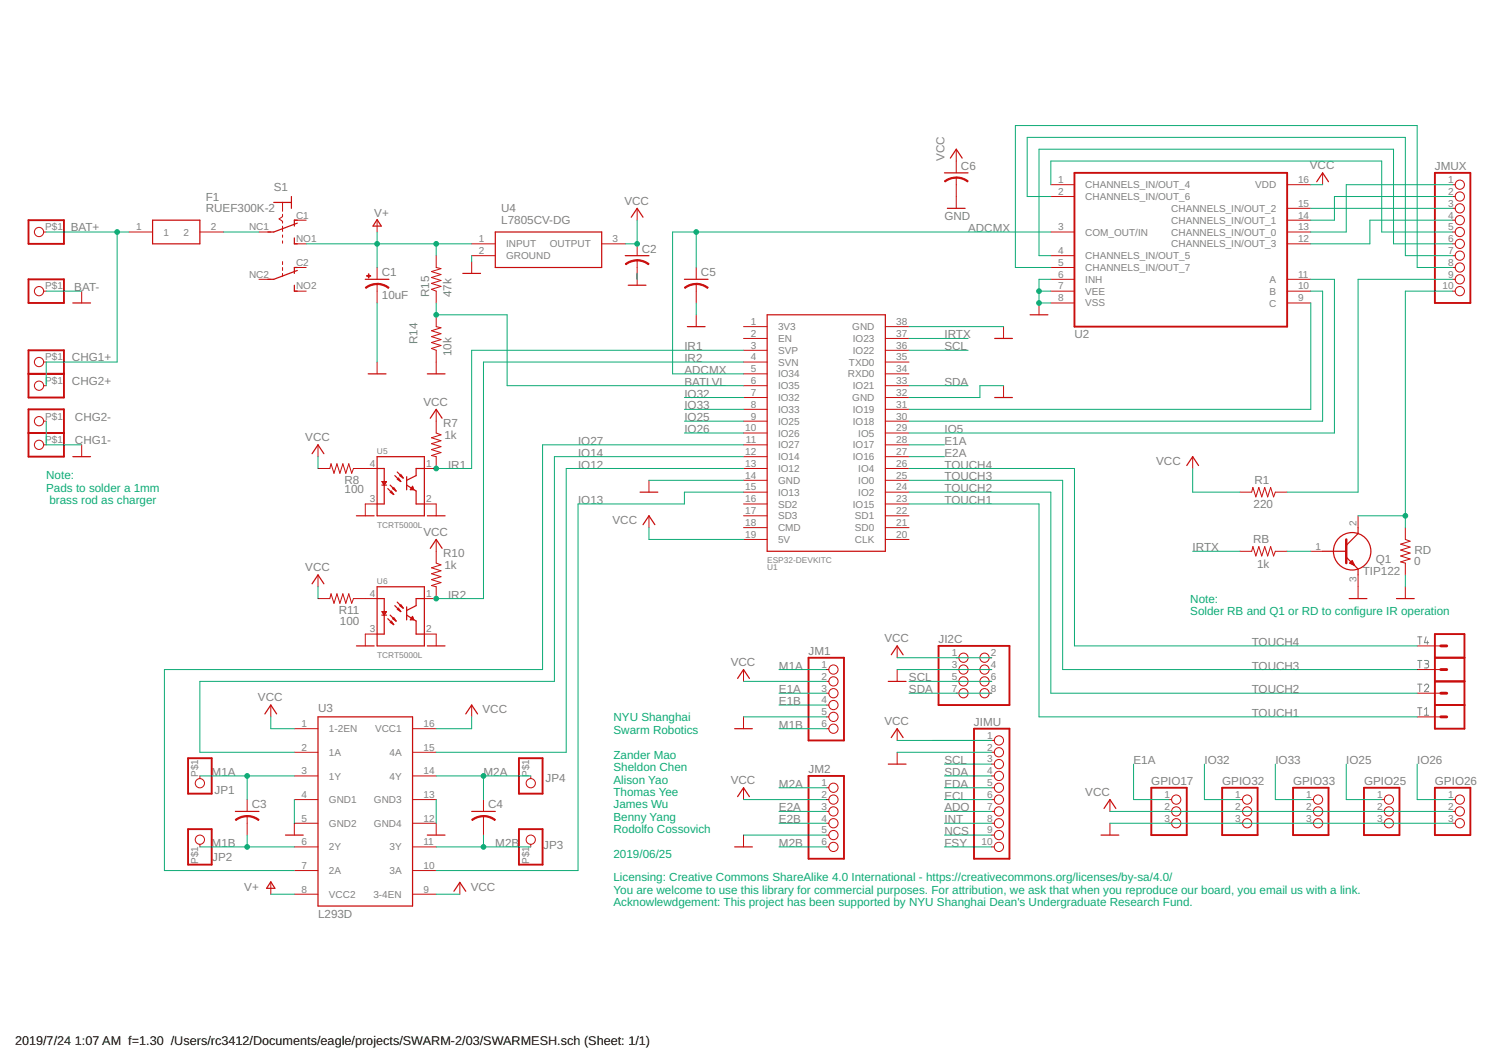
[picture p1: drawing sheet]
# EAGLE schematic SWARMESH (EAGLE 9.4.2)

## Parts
BAT+  PINHD-1X1-BIGPOGO  [1X1-BIGPOGO]
BAT-  PINHD-1X1-BIGPOGO  [1X1-BIGPOGO]
C1  10uF  CPOL-USE2-5  [E2-5]
C2  C-US025-030X050  [C025-030X050]
C3  C-US025-025X050  [C025-025X050]
C4  C-US025-025X050  [C025-025X050]
C5  C-US025-030X050  [C025-030X050]
C6  C-US025-025X050  [C025-025X050]
CHG1+  PINHD-1X1-BIGPOGO  [1X1-BIGPOGO]
CHG1-  PINHD-1X1-BIGPOGO  [1X1-BIGPOGO]
CHG2+  PINHD-1X1-BIGPOGO  [1X1-BIGPOGO]
CHG2-  PINHD-1X1-BIGPOGO  [1X1-BIGPOGO]
F1  RUEF300K-2  [RUEF300K2]
GPIO25  PINHD-1X3  [1X03]
GPIO26  PINHD-1X3  [1X03]
GPIO32  PINHD-1X3  [1X03]
GPIO33  PINHD-1X3  [1X03]
JI2C  PINHD-2X4  [2X04]
JIMU  PINHD-1X10  [1X10-BIG]
JM1  PINHD-1X6  [1X06]
JM2  PINHD-1X6  [1X06]
JMUX  PINHD-1X10  [1X10-BIG]
JP1  PINHD-1X1-BIGPOGO  [1X1-BIGPOGO]
JP2  PINHD-1X1-BIGPOGO  [1X1-BIGPOGO]
JP3  PINHD-1X1-BIGPOGO  [1X1-BIGPOGO]
JP4  PINHD-1X1-BIGPOGO  [1X1-BIGPOGO]
Q1  TIP122  [TO270P460X1020X2008-3P]
R1  220  R-US_0207/9  [0207/9]
R7  1k  R-US_0207/9  [0207/9]
R8  100  R-US_0207/9  [0207/9]
R10  1k  R-US_0207/9  [0207/9]
R11  100  R-US_0207/9  [0207/9]
R14  10k  R-US_0207/9  [0207/9]
R15  47k  R-US_0207/9  [0207/9]
RB  1k  R-US_0207/9  [0207/9]
RD  0  R-US_0207/9  [0207/9]
S1  SWITCH_320-938  [PS22F03]
T1  CONN_01SPRING-CONN  [SPRING-CONNECTOR]
T2  CONN_01SPRING-CONN  [SPRING-CONNECTOR]
T3  CONN_01SPRING-CONN  [SPRING-CONNECTOR]
T4  CONN_01SPRING-CONN  [SPRING-CONNECTOR]
U1  ESP32DEVKITC  [ESP32-DEVKITC]
U2  CD4051BEE4  [CD4051BEE4DIP]
U3  L293D  [DIL16]
U4  L7805CV-DG  [TO270P460X1020X2008-3P]
U5  TCRT5000L  [XDCR_TCRT5000L]
U6  TCRT5000L  [XDCR_TCRT5000L]

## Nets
ADCMX: C5.1 U1.5(IO34) U2.3(COM_OUT/IN)
ADO: JIMU.7
BATLVL: R14.2 R15.1 U1.6(IO35)
E1A: JM1.3 U1.28(IO17)
E1B: JM1.4
E2A: JM2.3 U1.27(IO16)
E2B: JM2.4
ECL: JIMU.6
EDA: JIMU.5
FSY: JIMU.10
GND: C1.- C2.2 C5.2 C6.2 CHG1-.P$1 CHG2-.P$1 GPIO25.3 GPIO26.3 GPIO32.3 GPIO33.3 JI2C.3 JI2C.4 JIMU.2 JM1.5 JM2.5 Q1.3(E) R14.1 RD.2 S1.NO1(1:S) U1.14(GND) U1.32(GND) U1.38(GND) U2.6(INH) U2.7(VEE) U2.8(VSS) U3.4(GND1) U3.5(GND2) U3.12(GND4) U3.13(GND3) U4.2(GROUND) U5.2(E) U5.3(C) U6.2(E) U6.3(C)
INT: JIMU.8
IO5: U1.29(IO5) U2.11(A)
IO12: U1.13(IO12) U3.15(4A)
IO13: U1.15(IO13) U3.10(3A)
IO14: U1.12(IO14) U3.2(1A)
IO25: GPIO25.1 U1.9(IO25)
IO26: GPIO26.1 U1.10(IO26)
IO27: U1.11(IO27) U3.7(2A)
IO32: GPIO32.1 U1.7(IO32)
IO33: GPIO33.1 U1.8(IO33)
IR1: R7.2 U1.3(SVP) U5.1(CO)
IR2: R10.2 U1.4(SVN) U6.1(CO)
IRTX: RB.2 U1.37(IO23)
M1A: C3.1 JM1.1 JP1.P$1 U3.3(1Y)
M1B: C3.2 JM1.6 JP2.P$1 U3.6(2Y)
M2A: C4.1 JM2.1 JP4.P$1 U3.14(4Y)
M2B: C4.2 JM2.6 JP3.P$1 U3.11(3Y)
N$1: Q1.1(B) RB.1
N$2: F1.2 S1.C2(B:O)
N$3: BAT-.P$1 S1.C1(1:O)
N$5: JMUX.6 U2.4(CHANNELS_IN/OUT_5)
N$7: U1.30(IO18) U2.10(B)
N$8: U1.31(IO19) U2.9(C)
N$9: R11.1 U6.4(A)
N$10: R8.1 U5.4(A)
N$11: JMUX.5 U2.1(CHANNELS_IN/OUT_4)
N$13: JMUX.7 U2.2(CHANNELS_IN/OUT_6)
N$14: JMUX.8 U2.5(CHANNELS_IN/OUT_7)
N$15: BAT+.P$1 CHG1+.P$1 CHG2+.P$1 F1.1
N$16: JMUX.9 R1.1
N$17: JMUX.10 Q1.2(C) RD.1
N$19: JMUX.1 U2.13(CHANNELS_IN/OUT_0)
N$20: JMUX.2 U2.14(CHANNELS_IN/OUT_1)
N$21: JMUX.4 U2.12(CHANNELS_IN/OUT_3)
N$22: JMUX.3 U2.15(CHANNELS_IN/OUT_2)
NCS: JIMU.9
SCL: JI2C.5 JI2C.6 JIMU.3 U1.36(IO22)
SDA: JI2C.7 JI2C.8 JIMU.4 U1.33(IO21)
TOUCH1: T1.P$2 U1.23(IO15)
TOUCH2: T2.P$2 U1.24(IO2)
TOUCH3: T3.P$2 U1.25(IO0)
TOUCH4: T4.P$2 U1.26(IO4)
V+: C1.+ R15.2 S1.NO2(B:S) U3.8(VCC2) U4.1(INPUT)
VCC: C2.1 C6.1 GPIO25.2 GPIO26.2 GPIO32.2 GPIO33.2 JI2C.1 JI2C.2 JIMU.1 JM1.2 JM2.2 R1.2 R7.1 R8.2 R10.1 R11.2 U1.19(5V) U2.16(VDD) U3.1(1-2EN) U3.9(3-4EN) U3.16(VCC1) U4.3(OUTPUT)
Unconnected: S1.NC1(1:P) S1.NC2(B:P) U1.1(3V3) U1.2(EN) U1.16(SD2) U1.17(SD3) U1.18(CMD) U1.20(CLK) U1.21(SD0) U1.22(SD1) U1.34(RXD0) U1.35(TXD0)

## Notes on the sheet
- Note:
  Pads to solder a 1mm
   brass rod as charger
- Note:
  Solder RB and Q1 or RD to configure IR operation
- NYU Shanghai
  Swarm Robotics
  
  Zander Mao
  Sheldon Chen
  Alison Yao
  Thomas Yee
  James Wu
  Benny Yang
  Rodolfo Cossovich
  
  2019/06/25
- Licensing: Creative Commons ShareAlike 4.0 International - https://creativecommons.org/licenses/by-sa/4.0/ 
  You are welcome to use this library for commercial purposes. For attribution, we ask that when you reproduce our board, you email us with a link.
  Acknowlewdgement: This project has been supported by NYU Shanghai Dean's Undergraduate Research Fund.
